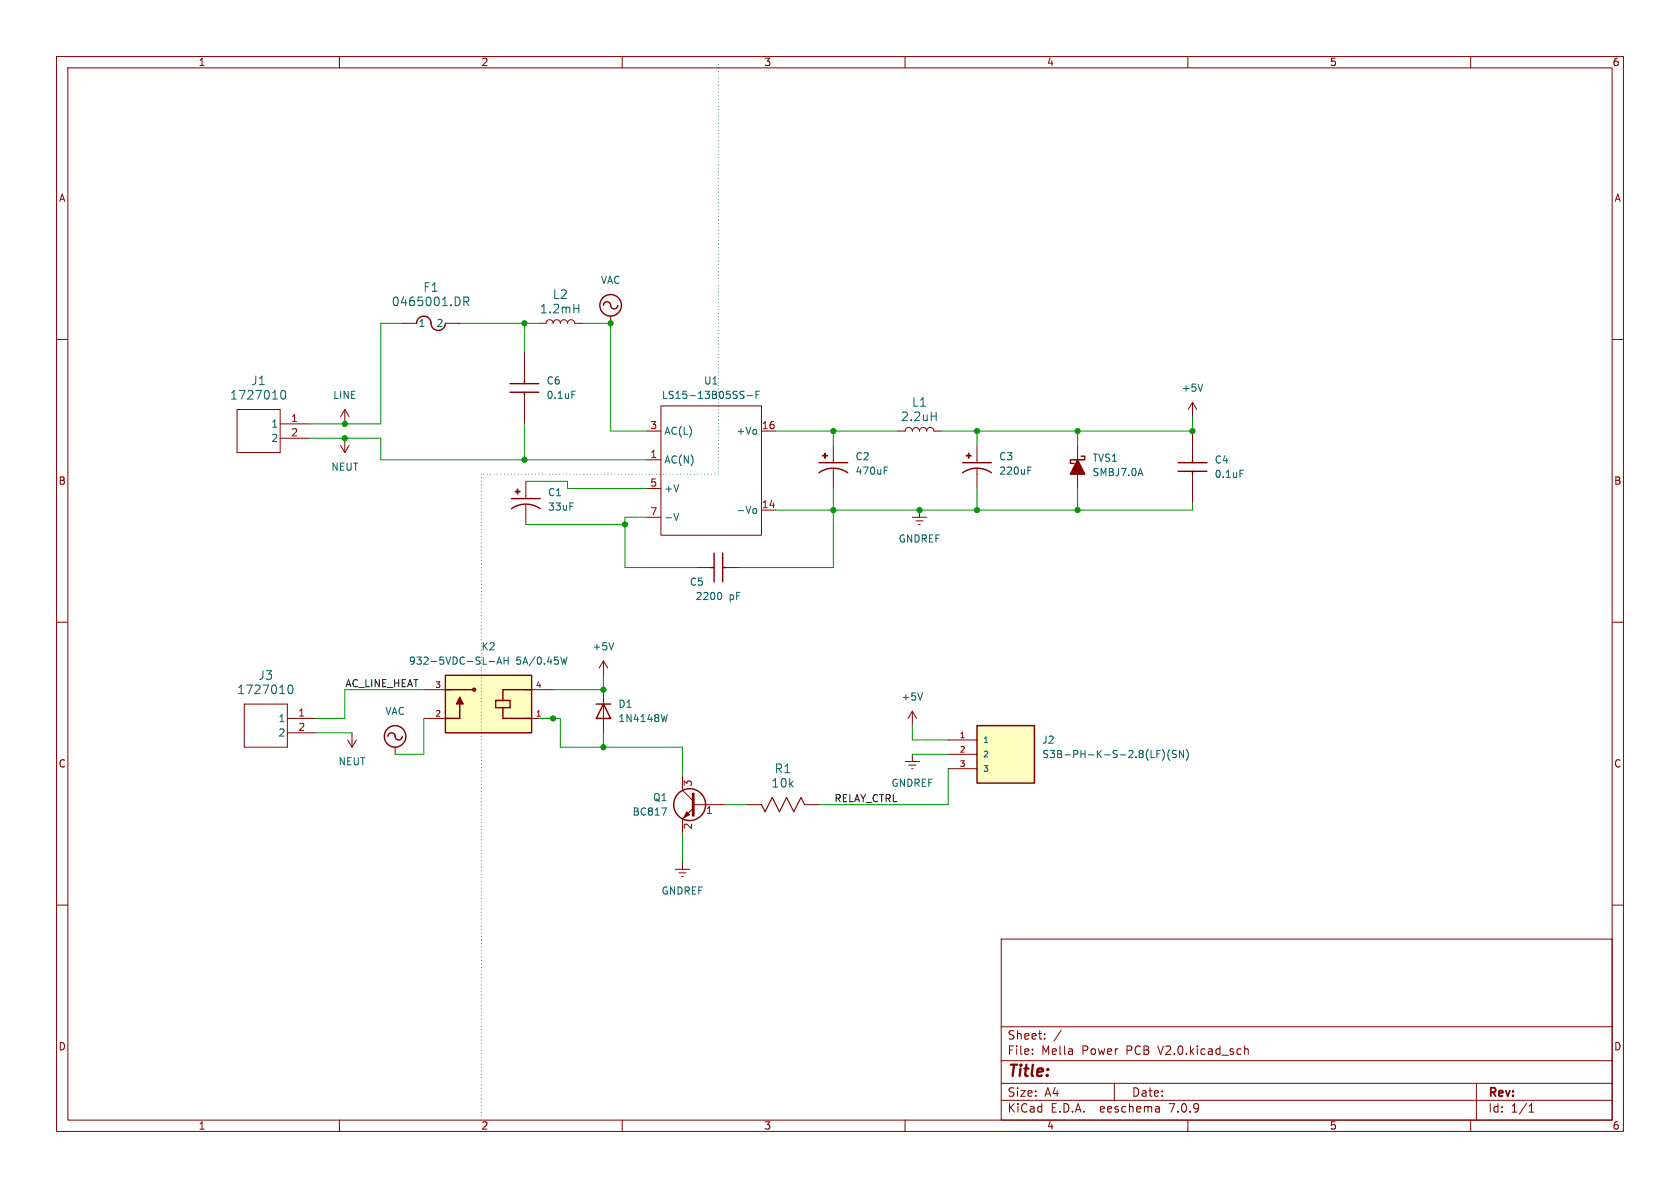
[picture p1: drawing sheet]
<svg xmlns="http://www.w3.org/2000/svg" width="297mm" height="210mm" viewBox="0 0 297 210" stroke-linecap="round" stroke-linejoin="round" font-family="sans-serif">
<g fill="none" stroke="#840000" stroke-width=".18">
<path d="M10 10h277v190h-277zM12 12h273v186h-273zM60 10v2M110 10v2M160 10v2M210 10v2M260 10v2M10 60h2M71.1 57.2h2.6M78.7 57.2h2.6M95.2 57.2h1.3a.64 .64 0 0 1 .7-.7 .64 .64 0 0 1 .6 .7 .64 .64 0 0 1 .6-.7 .64 .64 0 0 1 .7 .7 .64 .64 0 0 1 .6-.7 .64 .64 0 0 1 .6 .7 .64 .64 0 0 1 .7-.7 .64 .64 0 0 1 .6 .7h1.3M107.9 55.9v1.3"/>
<path d="M285 60h2M41.9 72.4h7.6v7.6h-7.6zM49.5 74.9h5.1M49.5 77.5h5.1M60.2 78.7l.8 1.3M61 72.4v2.5M61 77.5v2.5M61 72.4l-.8 1.3M61 72.4l.7 1.3M61.7 78.7l-.7 1.3M92.7 62.2v5.1M92.7 69.9v5"/>
<path d="M114.3 76.2h2.5M116.8 71.8h17.8v22.8h-17.8zM134.6 76.2h2.6M147.3 78.7v3.1M158.7 76.2h1.3a.64 .64 0 0 1 .7-.6 .64 .64 0 0 1 .6 .6 .64 .64 0 0 1 .6-.6 .64 .64 0 0 1 .7 .6 .64 .64 0 0 1 .6-.6 .64 .64 0 0 1 .6 .6 .64 .64 0 0 1 .7-.6 .64 .64 0 0 1 .6 .6h1.3M172.7 78.7v3.1M190.5 78.7v7.7M210.8 71.1l-.7 1.3M210.8 71.1v2.6M210.8 76.2v5.1M210.8 71.1l.8 1.3M93 85.1v3"/>
<path d="M93 89.2v3.5M114.3 81.3h2.5M114.3 86.4h2.5M114.3 91.4h2.5M134.6 90.2h2.6M147.3 82.8v3.6M161.3 91.4h2.5M161.9 92.1h1.3M162.4 92.7h.3M162.6 90.2v1.2M172.7 82.8v3.6M210.8 83.8v5.1"/>
<path d="M10 110h2M106.7 116.8v2.6M106.7 116.8l.7 1.3M106.7 116.8l-.8 1.3M123.2 100.3h2.5M128.3 100.3h2.5M285 110h2M43.2 124.5h7.6v7.6h-7.6zM50.8 127h5.1M50.8 129.5h5.1M61.5 130.8l.7 1.3M62.2 129.5v2.6"/>
<path d="M63 130.8l-.8 1.3M69.8 132.1v1.3M74.9 127h5.1M74.9 121.9h5.1M92.7 127h5.1M92.7 121.9h5.1M106.7 121.9v7.6M120.6 137.2v2.5l2 1.9M160 134.6h2.6M160.7 135.3h1.2M161.2 135.9h.2M161.3 125.7l.8 1.3"/>
<path d="M161.3 125.7v2.6M161.3 133.4v1.2M161.3 125.7l-.8 1.3M167.6 130.8h5.1M167.6 133.4h5.1M167.6 135.9h5.1M10 160h2M119.4 153.7h2.5M120 154.3h1.3M120.5 154.9h.3M120.6 152.4v1.3M122.6 142.9l-2 1.9v2.5"/>
<path d="M122.6 142.2h5.7M132.1 142.2h2.5M142.2 142.2h2.6M285 160h2M177 166h108v32h-108zM60 198v2M110 198v2M160 198v2M177 194.5h108M177 191.5h108M177 187.5h108M177 181.5h108"/>
<path d="M182.5 186.3v.1M182.5 185.5v.1M184.7 183.6v.1M184.7 182.8v.1M187.6 182.1l-1.3 2M197 191.5v3M204.9 195.7l.1 .9M205 196.5l-.2 .1M205 196h-.2M210 198v2M220 184.9v1.5M220 185.5l.2-.1 .4 .1 .1 .9"/>
<path d="M260 198v2M261 191.5v6.5M270.3 196.6h.9M270.3 195.5l.4-.4v1.5"/>
</g>
<g fill="none" stroke="#006464" stroke-width=".18">
<path d="M82 53.3l.7-.1 .2-.2-.1-.3-.2-.2h-.6v1.5M82.4 53.3l.5 .7M101.5 54.5h.8M102.3 53.8v1.5M49.9 69.1l.1-.1a.83 .83 0 0 1 .6 .7 .83 .83 0 0 1-.3 .8h-.2a.83 .83 0 0 1-.5-.6 .83 .83 0 0 1 .3-.8zM101.1 69.2h.6M131.1 69.2h.4M131.3 69.8l.2 .3-.2 .3M132.1 69.9h.9M133.7 69.8h.4M134.3 69.2h-.6v1.2M164.6 73.6h.9"/>
<path d="M165.5 72.8v1.6M212.6 67.9l-.4 1.3M120 90.7l-.4 1.3M133.3 89.9l.3 .1 .2 .1-.1 .5-.4 .1M156.3 83.2h.4M156.3 82.6h.6M181.7 83.2h.4M181.7 82.6h.6M201.6 82.8l.4 1.3M219.2 83.1h.6M86.5 116.9h.9M87.8 117.4l.5-1.3 .4 1.3"/>
<path d="M88 117.1h.6M89.1 116.1v1.3M89.1 116.8h.7M89.8 116.1v1.3M100.2 116.1l-.3 1.3-.2-.9-.2 .9M108.5 113.6l-.4 1.3M127.3 104.7a.79 .79 0 0 1 0 1.3M51.1 121.2l.2-.1a.83 .83 0 0 1 .6 .6 .83 .83 0 0 1-.3 .8l-.2 .1a.83 .83 0 0 1-.6-.6 .83 .83 0 0 1 .3-.8zM118 126.3l-.3 1.3M163.1 122.5l-.4 1.3M204.5 133.3h.4M205.1 132.7h-.6v1.2"/>
<path d="M205.5 132.5a1.46 1.46 0 0 1 0 1.9M206.8 132.5a1.46 1.46 0 0 0 0 1.9M208 132.7h-.5l-.2 .1v.3l.5 .3 .2 .3-.3 .2h-.5M209.2 132.7v1.2l-.7-1.2v1.2M209.7 132.5a1.46 1.46 0 0 1 0 1.9M117 142.8h.8l-.5 1.3"/>
</g>
<g fill="none" stroke="#840000" stroke-width=".25">
<path d="M73.7 57.2a1.31 1.31 0 0 1 1.4-1.3 1.31 1.31 0 0 1 1.1 1.6 1.27 1.27 0 0 0 1.4 .9 1.27 1.27 0 0 0 1.1-1.2M106.7 54a.67 .67 0 0 1 .8-.6 .67 .67 0 0 1 .5 .8 .64 .64 0 0 0 .7 .4 .64 .64 0 0 0 .5-.6M90.2 69.3h5M90.2 67.8h5M92.7 67.3v.5M92.7 69.3v.6M90.4 89.9a4.4 4.4 0 0 1 5.1 0M90.4 88.1h5.1M126.2 97.8v5.1M127.8 97.8v5.1M144.8 83.6a4.4 4.4 0 0 1 5.1 0M144.8 81.8h5.1"/>
<path d="M170.2 83.6a4.4 4.4 0 0 1 5.1 0M170.2 81.8h5.1M191.1 80.6h.7v.7h-2.6v.6h.7M208.3 81.8h5.1M208.3 83.3h5.1M210.8 81.3v.5M210.8 83.3v.5M78.7 119.4h15.3v10.1h-15.3zM125.7 100.3h.5M127.8 100.3h.5M68.6 130.2a.67 .67 0 0 1 .8-.6 .67 .67 0 0 1 .5 .8 .64 .64 0 0 0 .7 .4 .64 .64 0 0 0 .5-.6M78.7 121.9h5.1"/>
<path d="M81.3 124.5v2.5h-2.6M87.6 123.8h2.6v1.3h-2.6zM88.9 125.1v1.9h5.1M94 121.9h-5.1v1.9M105.4 124.5h2.5M106.7 124.5l1.2 2.5h-2.5zM172.7 128.3h10.2v10.1h-10.2z"/>
<circle cx="107.9" cy="54" r="1.9"/>
<circle cx="69.8" cy="130.2" r="1.9"/>
<circle cx="83.8" cy="121.9" r=".25"/>
<circle cx="121.9" cy="142.2" r="2.82"/>
</g>
<g fill="#840000" stroke="#840000" stroke-width=".18">
<path d="M171.2 80.1h.1v.9h-.1z"/>
<path d="M170.8 80.5h.9v.1h-.9z"/>
<path d="M121.4 143.5l.5 .5-1 .5z"/>
<path d="M91.4 86.5h.2v.8h-.2z"/>
<path d="M91.1 86.8h.8v.2h-.8z"/>
<path d="M145.8 80.1h.1v.9h-.1z"/>
<path d="M145.4 80.5h.9v.1h-.9z"/>
<path d="M81.3 123.2l.6 1.3h-1.3z"/>
</g>
<path d="M122.6 140.3v3.8" fill="none" stroke="#840000" stroke-width=".51"/>
<path d="M134.6 142.2l.7 1.3 1.2-2.5 1.3 2.5 1.3-2.5 1.2 2.5 1.3-2.5 .6 1.2" fill="none" stroke="#840000" stroke-width=".2"/>
<g fill="#ffffc2" stroke="#ffffc2" stroke-width=".18">
<path d="M172.7 128.3h10.2v10.1h-10.2z"/>
<path d="M78.7 119.4h15.3v10.1h-15.3z"/>
</g>
<path d="M190.5 81.3l1.3 2.5h-2.6z" fill="#840000" stroke="#840000" stroke-width=".25"/>
<path d="M127 11.4v72.4M85.1 83.8v114.3M127 83.8h-41.9" fill="none" stroke="#0000c2" stroke-width=".18" stroke-dasharray="0 .6"/>
<g fill="none" stroke="#009600" stroke-width=".18">
<path d="M71.1 57.2h-3.8v17.7h-12.7M81.3 57.2h13.9M92.7 57.2v5M102.9 57.2h5v19h6.4M54.6 77.5h12.7v3.8h47M92.7 74.9v6.4M137.2 76.2h21.5M147.3 76.2v2.5M172.7 76.2v2.5M190.5 76.2v2.5M210.8 73.7v2.5h-44.4M93 92.7h17.5"/>
<path d="M93 85.1h7.3v1.3h14M114.3 91.4h-3.8v8.9h12.7M147.3 86.4v13.9h-16.5M172.7 86.4v3.8M190.5 86.4v3.8M210.8 88.9v1.3h-73.6M106.7 119.4v2.5h-8.9M55.9 129.5h6.3M74.9 121.9h-13.9v5.1h-5.1M74.9 127v6.4h-5.1M95.2 127h3.9v5.1h21.5v5.1M106.7 129.5v2.6"/>
<path d="M161.3 128.3v2.5h6.3M161.3 133.4h6.3M167.6 135.9v6.3h-22.8M120.6 147.3v5.1M128.3 142.2h3.8"/>
</g>
<g fill="#009600" stroke="#009600" stroke-width=".18">
<circle cx="106.7" cy="132.1" r=".46"/>
<circle cx="106.7" cy="121.9" r=".46"/>
<circle cx="162.6" cy="90.2" r=".46"/>
<circle cx="147.3" cy="90.2" r=".46"/>
<circle cx="172.7" cy="90.2" r=".46"/>
<circle cx="107.9" cy="57.2" r=".46"/>
<circle cx="92.7" cy="81.3" r=".46"/>
<circle cx="92.7" cy="57.2" r=".46"/>
<circle cx="110.5" cy="92.7" r=".46"/>
<circle cx="190.5" cy="76.2" r=".46"/>
<circle cx="190.5" cy="90.2" r=".46"/>
<circle cx="172.7" cy="76.2" r=".46"/>
<circle cx="147.3" cy="76.2" r=".46"/>
<circle cx="210.8" cy="76.2" r=".46"/>
<circle cx="61" cy="77.5" r=".46"/>
<circle cx="61" cy="74.9" r=".46"/>
<circle cx="97.8" cy="127" r=".46"/>
</g>
<text font-size="2.8" fill="#840000" x="178" y="190.9">Title:</text>
<g font-size="2.1" fill="#006464">
<text x="74.7" y="51.8">F1</text>
<text x="97.6" y="53.1">L2</text>
<text x="69.2" y="54.3">0465001.DR</text>
<text x="95.4" y="55.6">1.2mH</text>
<text x="40.6" y="70.8">1727010</text>
<text x="44.3" y="68.3">J1</text>
<text x="159.2" y="74.7">2.2uH</text>
<text x="161.1" y="72.1">L1</text>
<text x="41.8" y="122.9">1727010</text>
<text x="45.6" y="120.4">J3</text>
<text x="136.9" y="136.9">R1</text>
<text x="136.3" y="139.4">10k</text>
</g>
<g font-size="2.1" fill="#840000">
<text x="178" y="184">Sheet:</text>
<text x="178" y="186.7">File:</text>
<text x="184.1" y="186.7">Mella</text>
<text x="191.3" y="186.7">Power</text>
<text x="199.3" y="186.7">PCB</text>
<text x="205.1" y="186.7">V2.0.kicad_sch</text>
<text x="178" y="196.9">KiCad</text>
<text x="178" y="194.1">Size:</text>
<text x="184.7" y="194.1">A4</text>
<text x="185.7" y="196.9">E.D.A.</text>
<text x="194.6" y="196.9">eeschema</text>
<text x="200" y="194.1">Date:</text>
<text x="207" y="196.9">7.0.9</text>
<text x="263" y="194.3">Rev:</text>
<text x="263" y="196.9">Id:</text>
<text x="267.1" y="196.9">1/1</text>
</g>
<g font-size="1.8" fill="#840000">
<text x="35" y="11.9">1</text>
<text x="85" y="11.9">2</text>
<text x="135" y="11.9">3</text>
<text x="185" y="11.9">4</text>
<text x="235" y="11.9">5</text>
<text x="285" y="11.9">6</text>
<text x="10.3" y="35.9">A</text>
<text x="285.3" y="35.9">A</text>
<text x="10.3" y="85.9">B</text>
<text x="285.3" y="85.9">B</text>
<text x="10.3" y="135.9">C</text>
<text x="285.3" y="135.9">C</text>
<text x="10.3" y="185.9">D</text>
<text x="285.3" y="185.9">D</text>
<text x="35" y="199.9">1</text>
<text x="85" y="199.9">2</text>
<text x="135" y="199.9">3</text>
<text x="185" y="199.9">4</text>
<text x="235" y="199.9">5</text>
<text x="285" y="199.9">6</text>
</g>
<g font-size="1.8" fill="#006464">
<text x="106.1" y="50.4">VAC</text>
<text x="73.9" y="58">1</text>
<text x="77.1" y="58">2</text>
<text x="58.8" y="70.7">LINE</text>
<text x="96.5" y="68.2">C6</text>
<text x="96.5" y="70.7">0.1uF</text>
<text x="116.9" y="70.7">LS15-13B05SS-F</text>
<text x="124.4" y="68.2">U1</text>
<text x="208.8" y="69.4">+5V</text>
<text x="47.9" y="75.8">1</text>
<text x="117.3" y="77.1">AC(L)</text>
<text x="130.1" y="77.1">+Vo</text>
<text x="47.9" y="78.3">2</text>
<text x="58.5" y="83.4">NEUT</text>
<text x="117.3" y="82.1">AC(N)</text>
<text x="151.1" y="81.6">C2</text>
<text x="176.5" y="81.6">C3</text>
<text x="193" y="81.8">TVS1</text>
<text x="214.6" y="82.1">C4</text>
<text x="96.8" y="87.9">C1</text>
<text x="117.3" y="87.2">+V</text>
<text x="151.1" y="84.1">470uF</text>
<text x="176.5" y="84.1">220uF</text>
<text x="193" y="84.4">SMBJ7.0A</text>
<text x="214.6" y="84.7">0.1uF</text>
<text x="96.8" y="90.5">33uF</text>
<text x="117.3" y="92.3">-V</text>
<text x="130.1" y="91">-Vo</text>
<text x="158.8" y="96.1">GNDREF</text>
<text x="121.8" y="103.7">C5</text>
<text x="122.9" y="106.3">2200</text>
<text x="128.9" y="106.3">pF</text>
<text x="72.2" y="117.7">932-5VDC-SL-AH</text>
<text x="85" y="115.2">K2</text>
<text x="91.2" y="117.7">5A/0.45W</text>
<text x="104.6" y="115.2">+5V</text>
<text x="109.2" y="125.3">D1</text>
<text x="159.3" y="124.1">+5V</text>
<text x="49.1" y="127.9">1</text>
<text x="49.1" y="130.4">2</text>
<text x="68" y="126.6">VAC</text>
<text x="109.2" y="127.9">1N4148W</text>
<text x="184.2" y="131.7">J2</text>
<text x="59.7" y="135.5">NEUT</text>
<text x="184.2" y="134.2">S3B-PH-K-S-2.8(LF)(SN)</text>
<text x="115.4" y="141.8">Q1</text>
<text x="157.5" y="139.3">GNDREF</text>
<text x="111.7" y="144.4">BC817</text>
<text x="116.9" y="158.3">GNDREF</text>
</g>
<g font-size="1.8" fill="#a90000">
<text x="51.4" y="74.7">1</text>
<text x="51.4" y="77.2">2</text>
<text x="114.9" y="75.9">3</text>
<text x="134.6" y="75.9">16</text>
<text x="114.9" y="81">1</text>
<text x="114.9" y="86.1">5</text>
<text x="134.6" y="89.9">14</text>
<text x="114.9" y="91.2">7</text>
<text x="52.6" y="126.7">1</text>
<text x="52.6" y="129.3">2</text>
<text x="122.6" y="139.1" transform="rotate(-90 122.6 139.1)">3</text>
<text x="122.6" y="146.8" transform="rotate(-90 122.6 146.8)">2</text>
<text x="124.7" y="144.2">1</text>
</g>
<g font-size="1.8" fill="#0f0f0f">
<text x="61" y="121.6">AC_LINE_HEAT</text>
<text x="147.4" y="141.9">RELAY_CTRL</text>
</g>
<g font-size="1.4" fill="#a90000">
<text x="76.9" y="121.7">3</text>
<text x="94.6" y="121.7">4</text>
<text x="76.9" y="126.7">2</text>
<text x="94.6" y="126.7">1</text>
<text x="169.6" y="130.6">1</text>
<text x="169.6" y="133.1">2</text>
<text x="169.6" y="135.6">3</text>
</g>
<g font-size="1.4" fill="#006464">
<text x="173.7" y="131.5">1</text>
<text x="173.7" y="134.1">2</text>
<text x="173.7" y="136.6">3</text>
</g>
</svg>
